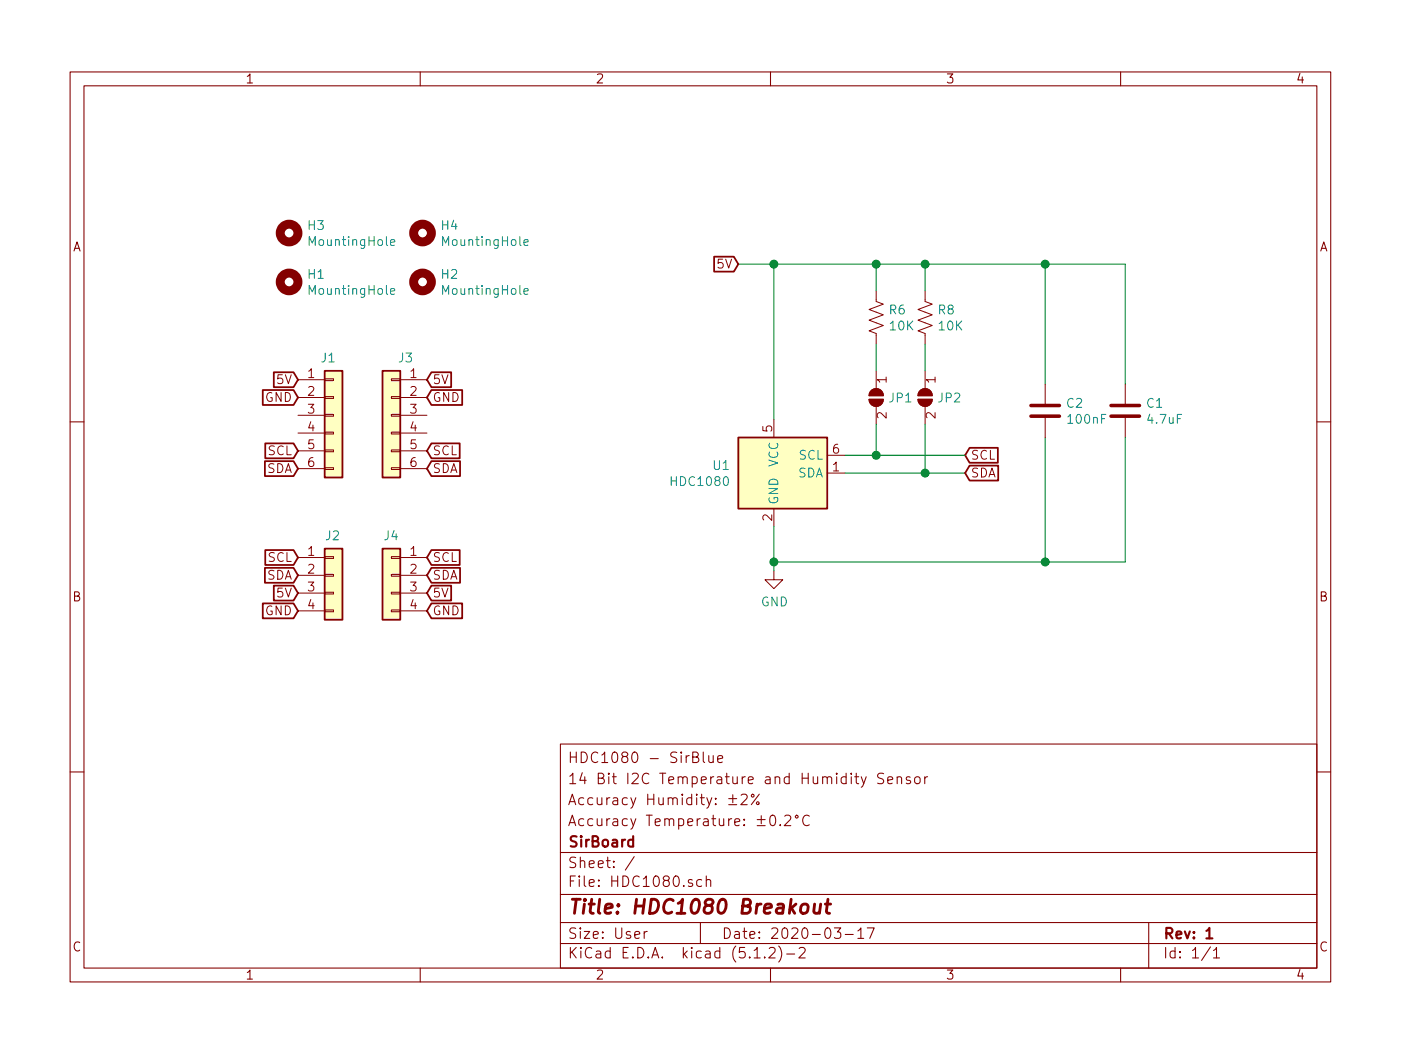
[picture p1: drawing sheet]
EESchema Schematic File Version 4
LIBS:HDC1080-cache
EELAYER 29 0
EELAYER END
$Descr User 7874 5906
encoding utf-8
Sheet 1 1
Title "HDC1080 Breakout "
Date "2020-03-17"
Rev "1"
Comp "SirBoard"
Comment1 "Accuracy Temperature: ±0.2°C"
Comment2 "Accuracy Humidity: ±2%"
Comment3 "14 Bit I2C Temperature and Humidity Sensor"
Comment4 "HDC1080 - SirBlue"
$EndDescr
Text GLabel 1675 2125 0    50   Input ~ 0
5V
$Comp
L Mechanical:MountingHole H4
U 1 1
P 2375 1300
F 0 "H4" H 2475 1345 50  0000 L CNN
F 1 "MountingHole" H 2475 1255 50  0000 L CNN
F 2 "SirBoardLibrary:MountingHole_M2.5_SirBoard" H 2375 1300 50  0001 C CNN
F 3 "~" H 2375 1300 50  0001 C CNN
	1    2375 1300
	1    0    0    -1  
$EndComp
$Comp
L Mechanical:MountingHole H3
U 1 1
P 1625 1300
F 0 "H3" H 1725 1345 50  0000 L CNN
F 1 "MountingHole" H 1725 1255 50  0000 L CNN
F 2 "SirBoardLibrary:MountingHole_M2.5_SirBoard" H 1625 1300 50  0001 C CNN
F 3 "~" H 1625 1300 50  0001 C CNN
	1    1625 1300
	1    0    0    -1  
$EndComp
Text GLabel 1675 2225 0    50   Input ~ 0
GND
$Comp
L Mechanical:MountingHole H2
U 1 1
P 2375 1575
F 0 "H2" H 2475 1620 50  0000 L CNN
F 1 "MountingHole" H 2475 1530 50  0000 L CNN
F 2 "SirBoardLibrary:MountingHole_M2.5_SirBoard" H 2375 1575 50  0001 C CNN
F 3 "~" H 2375 1575 50  0001 C CNN
	1    2375 1575
	1    0    0    -1  
$EndComp
$Comp
L Mechanical:MountingHole H1
U 1 1
P 1625 1575
F 0 "H1" H 1725 1620 50  0000 L CNN
F 1 "MountingHole" H 1725 1530 50  0000 L CNN
F 2 "SirBoardLibrary:MountingHole_M2.5_SirBoard" H 1625 1575 50  0001 C CNN
F 3 "~" H 1625 1575 50  0001 C CNN
	1    1625 1575
	1    0    0    -1  
$EndComp
$Comp
L Connector_Generic:Conn_01x06 J1
U 1 1
P 1875 2325
F 0 "J1" H 1800 2650 50  0000 L CNN
F 1 "Conn_01x06" H 1954 2227 50  0001 L CNN
F 2 "Connector_PinHeader_2.54mm:PinHeader_1x06_P2.54mm_Vertical" H 1875 2325 50  0001 C CNN
F 3 "~" H 1875 2325 50  0001 C CNN
	1    1875 2325
	1    0    0    -1  
$EndComp
$Comp
L Connector_Generic:Conn_01x06 J3
U 1 1
P 2200 2325
F 0 "J3" H 2119 2650 50  0000 C CNN
F 1 "Conn_01x06" H 2279 2227 50  0001 L CNN
F 2 "Connector_PinHeader_2.54mm:PinHeader_1x06_P2.54mm_Vertical" H 2200 2325 50  0001 C CNN
F 3 "~" H 2200 2325 50  0001 C CNN
	1    2200 2325
	-1   0    0    -1  
$EndComp
$Comp
L Connector_Generic:Conn_01x04 J2
U 1 1
P 1875 3225
F 0 "J2" H 1825 3450 50  0000 L CNN
F 1 "Conn_01x04" H 1954 3127 50  0001 L CNN
F 2 "SirBoardLibrary:SirBlue_Connector" H 1875 3225 50  0001 C CNN
F 3 "~" H 1875 3225 50  0001 C CNN
F 4 "C160404" H 1875 3225 50  0001 C CNN "Part"
	1    1875 3225
	1    0    0    -1  
$EndComp
$Comp
L Connector_Generic:Conn_01x04 J4
U 1 1
P 2200 3225
F 0 "J4" H 2200 3450 50  0000 C CNN
F 1 "Conn_01x04" H 2279 3127 50  0001 L CNN
F 2 "SirBoardLibrary:SirBlue_Connector" H 2200 3225 50  0001 C CNN
F 3 "~" H 2200 3225 50  0001 C CNN
F 4 "C160404" H 2200 3225 50  0001 C CNN "Part"
	1    2200 3225
	-1   0    0    -1  
$EndComp
Text GLabel 1675 3325 0    50   Input ~ 0
5V
Text GLabel 1675 3425 0    50   Input ~ 0
GND
Text GLabel 2400 3325 2    50   Input ~ 0
5V
Text GLabel 2400 3425 2    50   Input ~ 0
GND
$Comp
L power:GND #PWR0102
U 1 1
P 4350 3200
F 0 "#PWR0102" H 4350 2950 50  0001 C CNN
F 1 "GND" H 4354 3028 50  0000 C CNN
F 2 "" H 4350 3200 50  0001 C CNN
F 3 "" H 4350 3200 50  0001 C CNN
	1    4350 3200
	1    0    0    -1  
$EndComp
Wire Wire Line
	4350 1475 4350 2350
Text GLabel 2400 2125 2    50   Input ~ 0
5V
Text GLabel 2400 2225 2    50   Input ~ 0
GND
$Comp
L Sensor_Humidity:HDC1080 U1
U 1 1
P 4450 2650
F 0 "U1" H 4107 2695 50  0000 R CNN
F 1 "HDC1080" H 4107 2605 50  0000 R CNN
F 2 "Package_SON:Texas_PWSON-N6" H 4400 2400 50  0001 L CNN
F 3 "http://www.ti.com/lit/ds/symlink/hdc1080.pdf" H 4050 2900 50  0001 C CNN
	1    4450 2650
	1    0    0    -1  
$EndComp
Text GLabel 5425 2650 2    50   Input ~ 0
SDA
Text GLabel 5425 2550 2    50   Input ~ 0
SCL
$Comp
L Device:R_US R8
U 1 1
P 5200 1775
F 0 "R8" H 5268 1820 50  0000 L CNN
F 1 "10K" H 5268 1730 50  0000 L CNN
F 2 "Resistor_SMD:R_0603_1608Metric" V 5240 1765 50  0001 C CNN
F 3 "~" H 5200 1775 50  0001 C CNN
F 4 "C99198" H 5200 1775 50  0001 C CNN "Part"
	1    5200 1775
	1    0    0    -1  
$EndComp
Wire Wire Line
	4150 1475 4350 1475
Text GLabel 4150 1475 0    50   Input ~ 0
5V
Wire Wire Line
	4350 3150 4350 3200
Wire Wire Line
	4350 2950 4350 3150
Connection ~ 4350 3150
Wire Wire Line
	5875 3150 4350 3150
Connection ~ 4350 1475
Wire Wire Line
	5875 1475 5200 1475
Wire Wire Line
	5875 2450 5875 3150
Wire Wire Line
	5875 2150 5875 1475
$Comp
L Device:C C2
U 1 1
P 5875 2300
F 0 "C2" H 5990 2345 50  0000 L CNN
F 1 "100nF" H 5990 2255 50  0000 L CNN
F 2 "Capacitor_SMD:C_0603_1608Metric" H 5913 2150 50  0001 C CNN
F 3 "~" H 5875 2300 50  0001 C CNN
F 4 "C42998" H 5875 2300 50  0001 C CNN "Part"
	1    5875 2300
	1    0    0    -1  
$EndComp
$Comp
L Device:R_US R6
U 1 1
P 4925 1775
F 0 "R6" H 4993 1820 50  0000 L CNN
F 1 "10K" H 4993 1730 50  0000 L CNN
F 2 "Resistor_SMD:R_0603_1608Metric" V 4965 1765 50  0001 C CNN
F 3 "~" H 4925 1775 50  0001 C CNN
F 4 "C99198" H 4925 1775 50  0001 C CNN "Part"
	1    4925 1775
	1    0    0    -1  
$EndComp
$Comp
L Jumper:SolderJumper_2_Open JP1
U 1 1
P 4925 2225
F 0 "JP1" V 4925 2292 50  0000 L CNN
F 1 "SolderJumper_2_Open" V 4970 2292 50  0001 L CNN
F 2 "Jumper:SolderJumper-2_P1.3mm_Open_RoundedPad1.0x1.5mm" H 4925 2225 50  0001 C CNN
F 3 "~" H 4925 2225 50  0001 C CNN
	1    4925 2225
	0    1    1    0   
$EndComp
$Comp
L Jumper:SolderJumper_2_Open JP2
U 1 1
P 5200 2225
F 0 "JP2" V 5200 2292 50  0000 L CNN
F 1 "SolderJumper_2_Open" V 5245 2292 50  0001 L CNN
F 2 "Jumper:SolderJumper-2_P1.3mm_Open_RoundedPad1.0x1.5mm" H 5200 2225 50  0001 C CNN
F 3 "~" H 5200 2225 50  0001 C CNN
	1    5200 2225
	0    1    1    0   
$EndComp
Wire Wire Line
	5200 2075 5200 1925
Wire Wire Line
	4925 1925 4925 2075
Wire Wire Line
	4750 2550 4925 2550
Wire Wire Line
	5425 2650 5200 2650
Wire Wire Line
	4925 1625 4925 1475
Connection ~ 4925 1475
Wire Wire Line
	4925 1475 4350 1475
Wire Wire Line
	5200 1625 5200 1475
Connection ~ 5200 1475
Wire Wire Line
	5200 1475 4925 1475
Wire Wire Line
	4925 2375 4925 2550
Connection ~ 4925 2550
Wire Wire Line
	4925 2550 5425 2550
Wire Wire Line
	5200 2375 5200 2650
Connection ~ 5200 2650
Wire Wire Line
	5200 2650 4750 2650
$Comp
L Device:C C1
U 1 1
P 6325 2300
F 0 "C1" H 6440 2345 50  0000 L CNN
F 1 "4.7uF" H 6440 2255 50  0000 L CNN
F 2 "Capacitor_SMD:C_0805_2012Metric" H 6363 2150 50  0001 C CNN
F 3 "~" H 6325 2300 50  0001 C CNN
F 4 "C87998" H 6325 2300 50  0001 C CNN "Part"
	1    6325 2300
	1    0    0    -1  
$EndComp
Wire Wire Line
	5875 1475 6325 1475
Wire Wire Line
	6325 1475 6325 2150
Connection ~ 5875 1475
Wire Wire Line
	6325 2450 6325 3150
Wire Wire Line
	6325 3150 5875 3150
Connection ~ 5875 3150
Text GLabel 2400 2625 2    50   Input ~ 0
SDA
Text GLabel 2400 2525 2    50   Input ~ 0
SCL
Text GLabel 1675 2625 0    50   Input ~ 0
SDA
Text GLabel 1675 2525 0    50   Input ~ 0
SCL
Text GLabel 2400 3225 2    50   Input ~ 0
SDA
Text GLabel 2400 3125 2    50   Input ~ 0
SCL
Text GLabel 1675 3225 0    50   Input ~ 0
SDA
Text GLabel 1675 3125 0    50   Input ~ 0
SCL
$EndSCHEMATC
